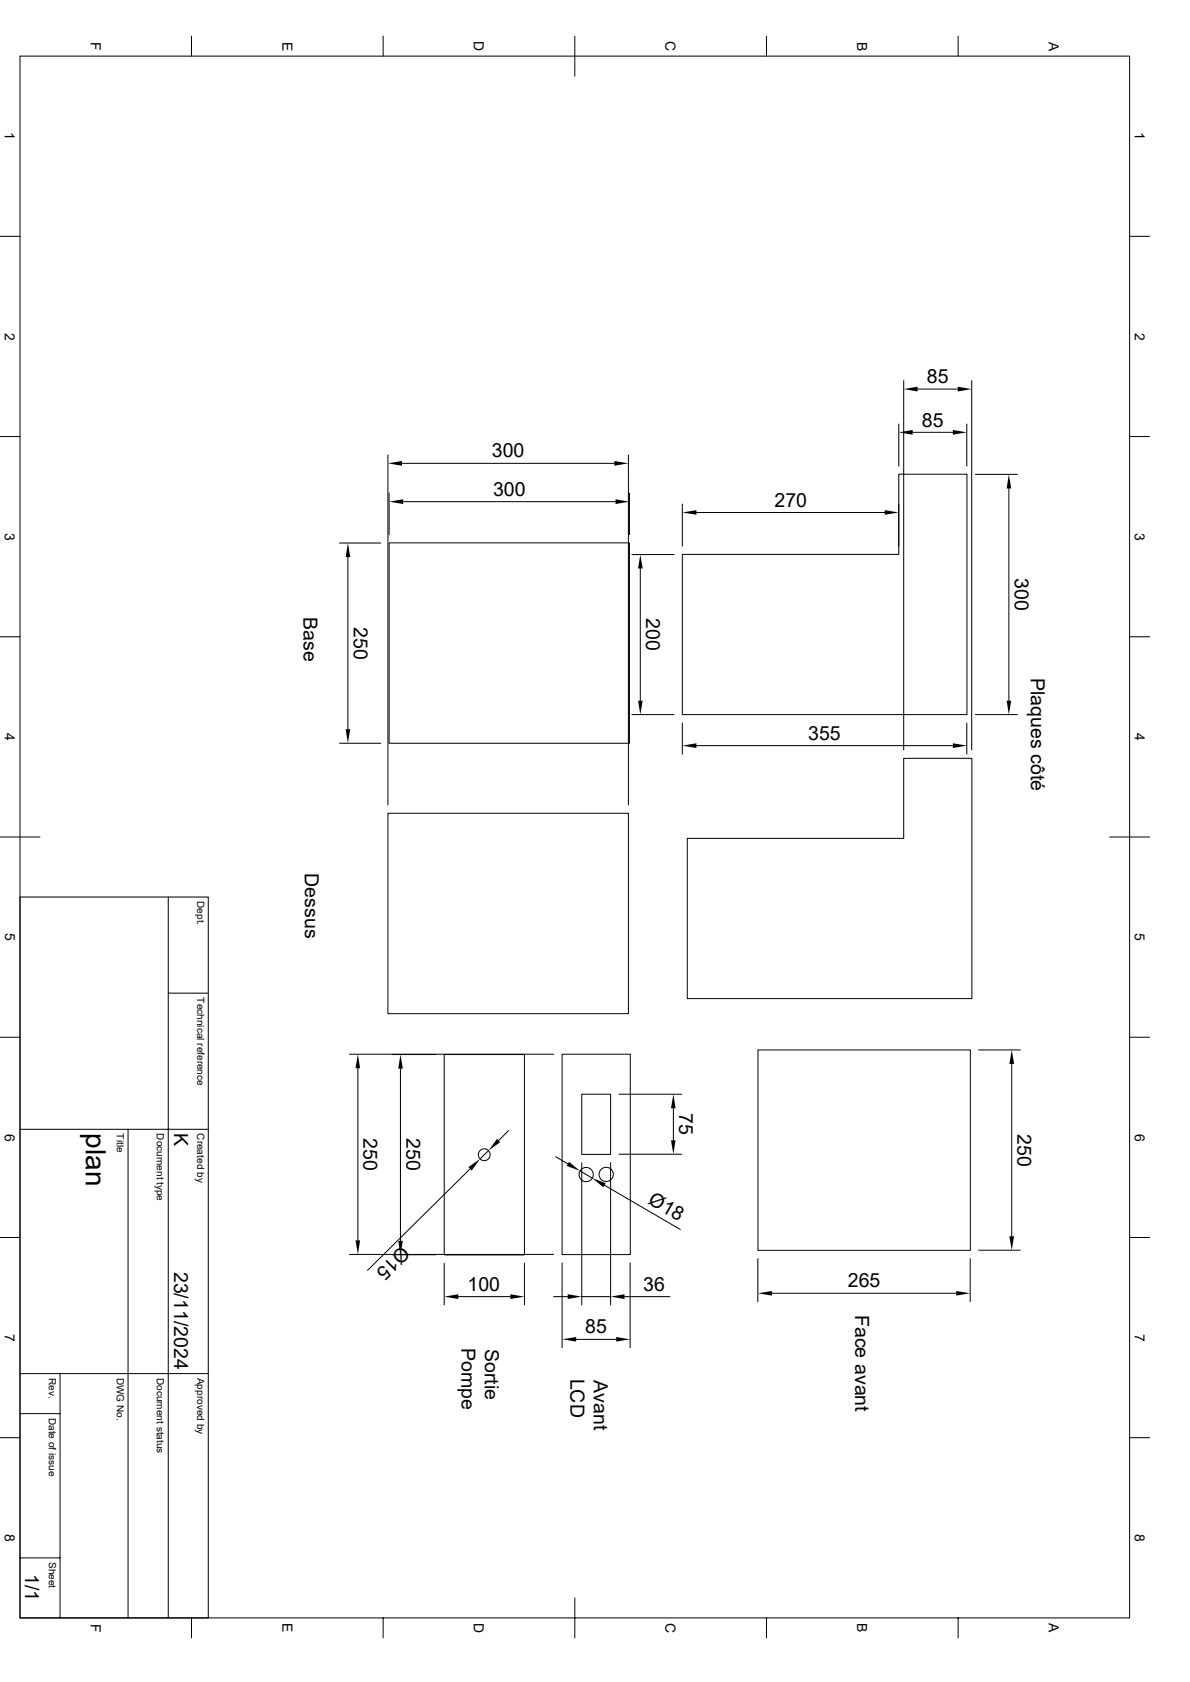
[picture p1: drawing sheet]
<svg xmlns="http://www.w3.org/2000/svg" width="297mm" height="420mm" viewBox="0 0 297 420" stroke-linecap="round" stroke-linejoin="round" font-family="sans-serif">
<g fill="none" stroke="#000" stroke-width=".25">
<path d="M5 14h276.9v390h-276.9zM47.8 9v5M95.6 9v5M143.5 9v10M191.3 9v5M239.1 9v5M0 59h5M281.9 59h5M225.6 95v92.2M229 97.2h10.1M242.5 95v92.2M0 109h5"/>
<path d="M96.8 113.6v87.4M100.3 115.7h53M156.8 113.6v87.4M224.3 105.9v10.5M227.8 107.9h10M241.3 105.9v10.5M243.4 118.4h10.5M281.9 109h5M84.8 135.6h10.2M86.8 139.1v43M97.1 135.6h60v50h-60zM97.1 123.1v10.4"/>
<path d="M100.6 125.3h53M157.1 123.1v10.4M157.7 138.5h10.5M170.3 138.4h54v-20h17v60h-71zM170.3 125.9v10.5M173.8 128h47M224.3 125.9v10.5M251.8 122v53M0 159h5M159.8 141.9v33.1M281.9 159h5M157.7 178.4h10.5"/>
<path d="M243.4 178.4h10.5M84.8 185.6h10.2M170.3 180.6v7.7M173.8 186.2h64M241.3 180.6v7.7M0 209h10M96.8 203.1h60v50h-60zM171.5 209.3h54.1v-19.9h17v59.9h-71.1zM276.9 209h10M5 224h47v180M42 224v180M0 259h5"/>
<path d="M42 248h10M281.9 259h5M87.2 263.2h51M89.3 266.7v43M97.9 263.3h10.9M99.9 266.8v43M110.9 263.3h20v50.1h-20zM140.3 263.2h17v50.1h-17zM145.2 273.2h7.2v15h-7.2zM154.5 273.2h15.6M168.1 276.7v8M189.2 262.2h53v50h-53z"/>
<path d="M244.3 262.2h10.3M252.5 265.7v43M5 282h47M32 282v122M117.3 291.8l-25.6 25.4M122 287.3l-2.2 2.1M126.9 282.3l-2.5 2.5M138.7 288.8l3 1.8M144.7 292.4l3.1 1.8M145.2 290.3v35.5M150.9 296l18.9 11M152.4 290.3v35.5"/>
<path d="M154.5 288.2h15.6M0 309h5M87.2 313.2h51M97.9 313.3h10.9M110.9 315.4v10.4M130.9 315.4v10.4M140.3 315.3v21.2M157.3 315.3v21.2M189.1 314.3v10.7M242.1 314.3v10.7M244.3 312.2h10.3M281.9 309h5"/>
<path d="M114.4 323.8h13M138.2 323.8h3.5M143.8 334.4h10M145.2 323.8h7.2M155.9 323.8h11.3M192.7 322.9h46M0 359h5M5 353h10M5 343h47M15 343v61M281.9 359h5M5 389h10"/>
<path d="M143.5 399v10M47.8 404v5M95.6 404v5M191.3 404v5M239.1 404v5"/>
<circle cx="120.9" cy="288.3" r="1.49"/>
<circle cx="146.3" cy="293.3" r="1.78"/>
<circle cx="151.3" cy="293.2" r="1.78"/>
</g>
<g fill="#000">
<path d="M225.6 97.2l3.4-.6v1.1zM239.1 96.6l3.4 .6-3.4 .5zM96.8 115.7l3.5-.6v1.2zM153.3 115.1l3.5 .6-3.5 .6zM224.3 107.9l3.5-.5v1.1zM237.8 107.4l3.5 .5-3.5 .6zM86.8 135.6l.6 3.5h-1.1zM97.1 125.3l3.5-.6v1.2zM153.6 124.7l3.5 .6-3.5 .6zM170.3 128l3.5-.6v1.1zM220.8 127.4l3.5 .6-3.5 .5zM251.8 118.4l.6 3.6h-1.2z"/>
<path d="M159.8 138.5l.6 3.4h-1.1zM159.3 175h1.1l-.6 3.4zM251.2 175h1.2l-.6 3.4zM86.3 182.1h1.1l-.6 3.5zM170.3 186.2l3.5-.6v1.2zM237.8 185.6l3.5 .6-3.5 .6zM89.3 263.2l.6 3.5h-1.2zM99.9 263.3l.6 3.5h-1.1zM168.1 273.2l.5 3.5h-1.1zM252.5 262.2l.6 3.5h-1.2zM116.9 291.4l2.9-2-2.1 2.9zM124 284.4l.8 .8-2.8 2.1z"/>
<path d="M142 290.1l2.7 2.3-3.3-1.3zM147.8 294.2l3.4 1.2-.6 1.1zM167.5 284.7h1.1l-.5 3.5zM88.7 309.7h1.2l-.6 3.5zM99.4 309.8h1.1l-.6 3.5zM251.9 308.7h1.2l-.6 3.5zM110.9 323.8l3.5-.6v1.2zM127.4 323.2l3.5 .6-3.5 .6zM141.7 323.2l3.5 .6-3.5 .6zM140.3 334.4l3.5-.6v1.2zM153.8 333.8l3.5 .6-3.5 .6zM152.4 323.8l3.5-.6v1.2z"/>
<path d="M189.1 322.9l3.6-.5v1.1zM238.7 322.4l3.4 .5-3.4 .6z"/>
</g>
<text font-size="7" x="21.5" y="283" transform="rotate(90 21.5 283)">plan</text>
<g font-size="4.9">
<text x="231.3" y="95.7">85</text>
<text x="230.1" y="106.5">85</text>
<text x="122.8" y="114.2">300</text>
<text x="123.1" y="123.8">300</text>
<text x="193.3" y="126.5">270</text>
<text x="253.3" y="144.4" transform="rotate(90 253.3 144.4)">300</text>
<text x="75.7" y="154" transform="rotate(90 75.7 154)">Base</text>
<text x="161.3" y="154.4" transform="rotate(90 161.3 154.4)">200</text>
<text x="88.3" y="156.5" transform="rotate(90 88.3 156.5)">250</text>
<text x="257.3" y="169.2" transform="rotate(90 257.3 169.2)">Plaques côté</text>
<text x="201.7" y="184.7">355</text>
<text x="76.1" y="218" transform="rotate(90 76.1 218)">Dessus</text>
<text x="169.5" y="278" transform="rotate(90 169.5 278)">75</text>
<text x="43.5" y="283" transform="rotate(90 43.5 283)">K</text>
<text x="90.8" y="284.2" transform="rotate(90 90.8 284.2)">250</text>
<text x="101.4" y="284.3" transform="rotate(90 101.4 284.3)">250</text>
<text x="254" y="283.1" transform="rotate(90 254 283.1)">250</text>
<text x="161.5" y="300.4" transform="rotate(30 161.5 300.4)">Ø18</text>
<text x="100.2" y="310.9" transform="rotate(135 100.2 310.9)">Ø15</text>
<text x="43.5" y="317.5" transform="rotate(90 43.5 317.5)">23/11/2024</text>
<text x="116.7" y="322.3">100</text>
<text x="160.6" y="322.3">36</text>
<text x="211.6" y="321.5">265</text>
<text x="213.4" y="328.3" transform="rotate(90 213.4 328.3)">Face avant</text>
<text x="146" y="332.9">85</text>
<text x="115.1" y="336.6" transform="rotate(90 115.1 336.6)">Pompe</text>
<text x="121" y="336.8" transform="rotate(90 121 336.8)">Sortie</text>
<text x="142.4" y="344.2" transform="rotate(90 142.4 344.2)">LCD</text>
<text x="148.3" y="344.6" transform="rotate(90 148.3 344.6)">Avant</text>
<text x="6.3" y="393.1" transform="rotate(90 6.3 393.1)">1/1</text>
</g>
<g font-size="3.5">
<text x="22.6" y="10.5" transform="rotate(90 22.6 10.5)">F</text>
<text x="70.5" y="10.4" transform="rotate(90 70.5 10.4)">E</text>
<text x="118.3" y="10.2" transform="rotate(90 118.3 10.2)">D</text>
<text x="166.1" y="10.2" transform="rotate(90 166.1 10.2)">C</text>
<text x="214" y="10.4" transform="rotate(90 214 10.4)">B</text>
<text x="261.8" y="10.4" transform="rotate(90 261.8 10.4)">A</text>
<text x="1.2" y="33.1" transform="rotate(90 1.2 33.1)">1</text>
<text x="283.2" y="33.1" transform="rotate(90 283.2 33.1)">1</text>
<text x="1.2" y="83" transform="rotate(90 1.2 83)">2</text>
<text x="283.2" y="83.1" transform="rotate(90 283.2 83.1)">2</text>
<text x="1.2" y="133" transform="rotate(90 1.2 133)">3</text>
<text x="283.2" y="133" transform="rotate(90 283.2 133)">3</text>
<text x="1.2" y="183.1" transform="rotate(90 1.2 183.1)">4</text>
<text x="283.2" y="183.1" transform="rotate(90 283.2 183.1)">4</text>
<text x="1.3" y="233" transform="rotate(90 1.3 233)">5</text>
<text x="283.3" y="233" transform="rotate(90 283.3 233)">5</text>
<text x="1.2" y="283" transform="rotate(90 1.2 283)">6</text>
<text x="283.2" y="283" transform="rotate(90 283.2 283)">6</text>
<text x="1.2" y="333" transform="rotate(90 1.2 333)">7</text>
<text x="283.2" y="333" transform="rotate(90 283.2 333)">7</text>
<text x="1.2" y="383" transform="rotate(90 1.2 383)">8</text>
<text x="283.2" y="383" transform="rotate(90 283.2 383)">8</text>
<text x="22.6" y="405.4" transform="rotate(90 22.6 405.4)">F</text>
<text x="70.5" y="405.3" transform="rotate(90 70.5 405.3)">E</text>
<text x="118.3" y="405.2" transform="rotate(90 118.3 405.2)">D</text>
<text x="166.1" y="405.2" transform="rotate(90 166.1 405.2)">C</text>
<text x="214" y="405.3" transform="rotate(90 214 405.3)">B</text>
<text x="261.8" y="405.3" transform="rotate(90 261.8 405.3)">A</text>
</g>
<g font-size="2.5">
<text x="49.2" y="225" transform="rotate(90 49.2 225)">Dept.</text>
<text x="49.2" y="249" transform="rotate(90 49.2 249)">Technical reference</text>
<text x="29.2" y="283" transform="rotate(90 29.2 283)">Title</text>
<text x="39.2" y="283" transform="rotate(90 39.2 283)">Document type</text>
<text x="49.2" y="283" transform="rotate(90 49.2 283)">Created by</text>
<text x="12.2" y="344" transform="rotate(90 12.2 344)">Rev.</text>
<text x="29.2" y="344" transform="rotate(90 29.2 344)">DWG No.</text>
<text x="39.2" y="344" transform="rotate(90 39.2 344)">Document status</text>
<text x="49.2" y="344" transform="rotate(90 49.2 344)">Approved by</text>
<text x="12.2" y="354" transform="rotate(90 12.2 354)">Date of issue</text>
<text x="12.2" y="390" transform="rotate(90 12.2 390)">Sheet</text>
</g>
</svg>
